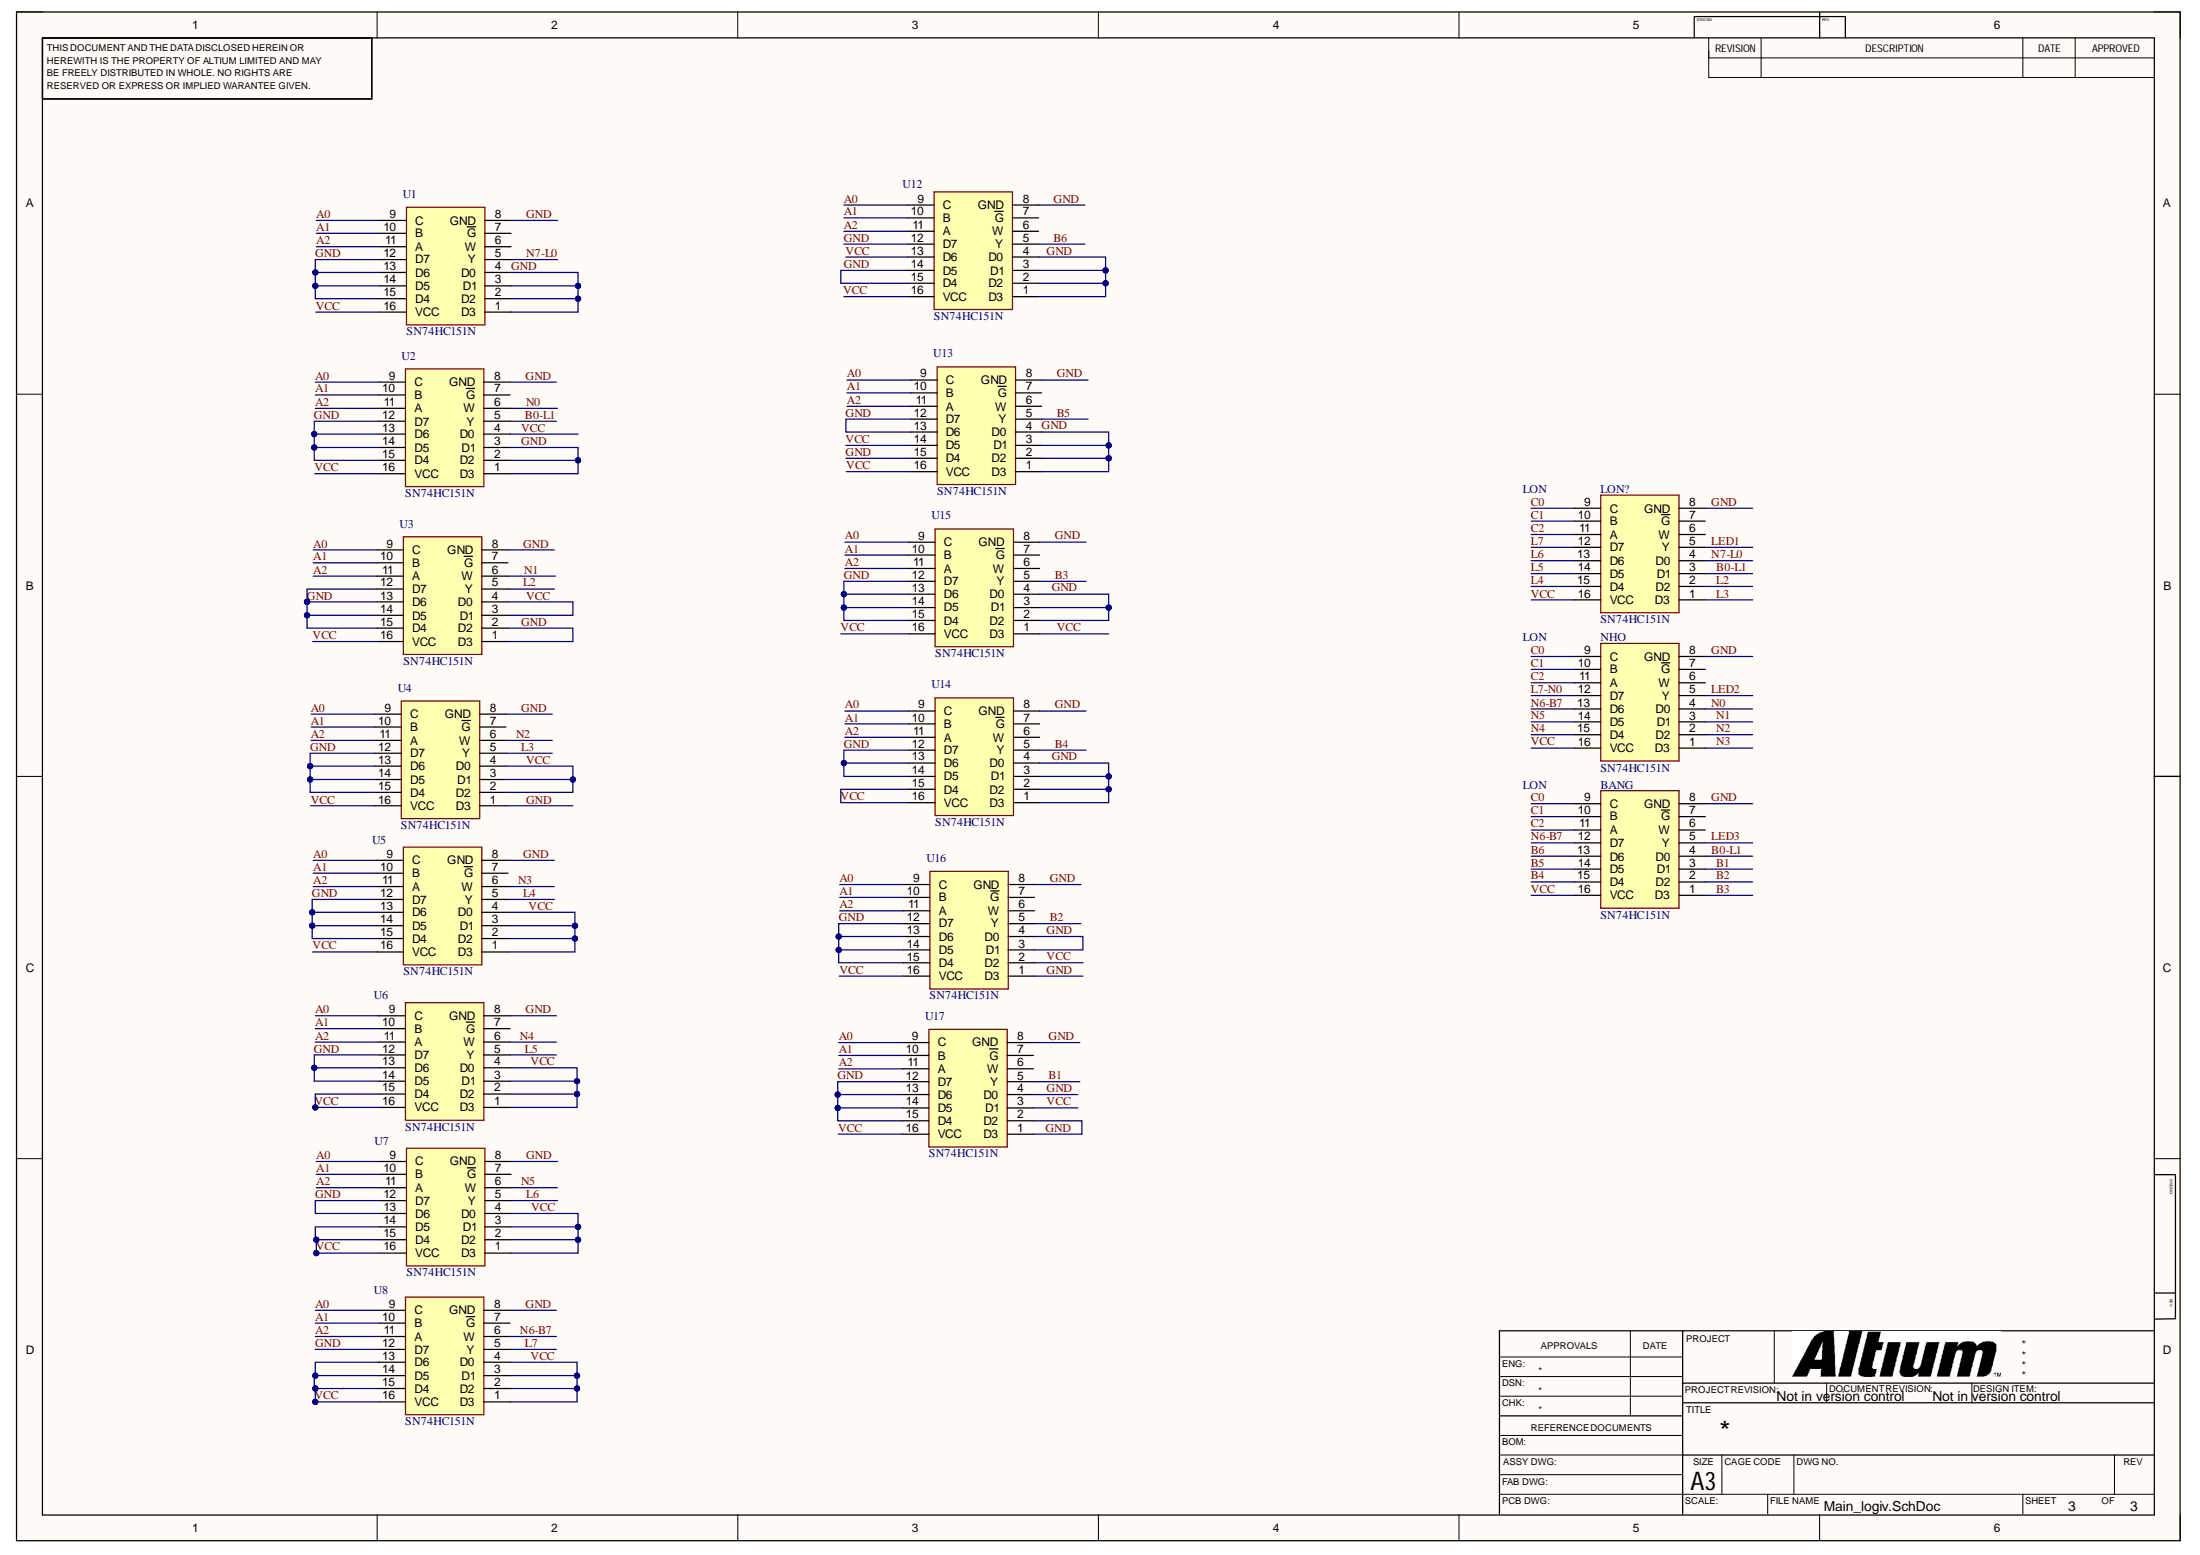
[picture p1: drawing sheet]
# Altium schematic sheet Main_logiv.SchDoc
size 420 x 297 mm; SheetNumber: 1; SheetTotal: 2

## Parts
BANG  SN74HC151N  [DIP794W53P254L1930H508Q16N]
LON1  SN74HC151N  [DIP794W53P254L1930H508Q16N]
NHO  SN74HC151N  [DIP794W53P254L1930H508Q16N]
U1  SN74HC151N  [DIP794W53P254L1930H508Q16N]
U2  SN74HC151N  [DIP794W53P254L1930H508Q16N]
U3  SN74HC151N  [DIP794W53P254L1930H508Q16N]
U4  SN74HC151N  [DIP794W53P254L1930H508Q16N]
U5  SN74HC151N  [DIP794W53P254L1930H508Q16N]
U6  SN74HC151N  [DIP794W53P254L1930H508Q16N]
U7  SN74HC151N  [DIP794W53P254L1930H508Q16N]
U8  SN74HC151N  [DIP794W53P254L1930H508Q16N]
U12  SN74HC151N  [DIP794W53P254L1930H508Q16N]
U13  SN74HC151N  [DIP794W53P254L1930H508Q16N]
U14  SN74HC151N  [DIP794W53P254L1930H508Q16N]
U15  SN74HC151N  [DIP794W53P254L1930H508Q16N]
U16  SN74HC151N  [DIP794W53P254L1930H508Q16N]
U17  SN74HC151N  [DIP794W53P254L1930H508Q16N]

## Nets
A0: U1.9(C) U2.9(C) U3.9(C) U4.9(C) U5.9(C) U6.9(C) U7.9(C) U8.9(C) U12.9(C) U13.9(C) U14.9(C) U15.9(C) U16.9(C) U17.9(C)
A1: U1.10(B) U2.10(B) U3.10(B) U4.10(B) U5.10(B) U6.10(B) U7.10(B) U8.10(B) U12.10(B) U13.10(B) U14.10(B) U15.10(B) U16.10(B) U17.10(B)
A2: U1.11(A) U2.11(A) U3.11(A) U4.11(A) U5.11(A) U6.11(A) U7.11(A) U8.11(A) U12.11(A) U13.11(A) U14.11(A) U15.11(A) U16.11(A) U17.11(A)
B0-L1: BANG.4(D0) LON1.3(D1) U2.5(Y)
B1: BANG.3(D1) U17.5(Y)
B2: BANG.2(D2) U16.5(Y)
B3: BANG.1(D3) U15.5(Y)
B4: BANG.15(D4) U14.5(Y)
B5: BANG.14(D5) U13.5(Y)
B6: BANG.13(D6) U12.5(Y)
C0: BANG.9(C) LON1.9(C) NHO.9(C)
C1: BANG.10(B) LON1.10(B) NHO.10(B)
C2: BANG.11(A) LON1.11(A) NHO.11(A)
GND: BANG.7(~{G}) BANG.8(GND) LON1.7(~{G}) LON1.8(GND) NHO.7(~{G}) NHO.8(GND) U1.1(D3) U1.2(D2) U1.3(D1) U1.4(D0) U1.7(~{G}) U1.8(GND) U1.12(D7) U1.13(D6) U1.14(D5) U1.15(D4) U2.1(D3) U2.2(D2) U2.3(D1) U2.7(~{G}) U2.8(GND) U2.12(D7) U2.13(D6) U2.14(D5) U2.15(D4) U3.1(D3) U3.2(D2) U3.7(~{G}) U3.8(GND) U3.12(D7) U3.13(D6) U3.14(D5) U3.15(D4) U4.1(D3) U4.7(~{G}) U4.8(GND) U4.12(D7) U4.13(D6) U4.14(D5) U4.15(D4) U5.7(~{G}) U5.8(GND) U5.12(D7) U5.13(D6) U5.14(D5) U5.15(D4) U6.7(~{G}) U6.8(GND) U6.12(D7) U6.13(D6) U6.14(D5) U7.7(~{G}) U7.8(GND) U7.12(D7) U7.13(D6) U8.7(~{G}) U8.8(GND) U8.12(D7) U12.1(D3) U12.2(D2) U12.3(D1) U12.4(D0) U12.7(~{G}) U12.8(GND) U12.12(D7) U12.14(D5) U12.15(D4) U13.1(D3) U13.2(D2) U13.3(D1) U13.4(D0) U13.7(~{G}) U13.8(GND) U13.12(D7) U13.13(D6) U13.15(D4) U14.1(D3) U14.2(D2) U14.3(D1) U14.4(D0) U14.7(~{G}) U14.8(GND) U14.12(D7) U14.13(D6) U14.14(D5) U15.2(D2) U15.3(D1) U15.4(D0) U15.7(~{G}) U15.8(GND) U15.12(D7) U15.13(D6) U15.14(D5) U15.15(D4) U16.1(D3) U16.3(D1) U16.4(D0) U16.7(~{G}) U16.8(GND) U16.12(D7) U16.13(D6) U16.14(D5) U16.15(D4) U17.1(D3) U17.2(D2) U17.4(D0) U17.7(~{G}) U17.8(GND) U17.12(D7) U17.13(D6) U17.14(D5) U17.15(D4)
L2: LON1.2(D2) U3.5(Y)
L3: LON1.1(D3) U4.5(Y)
L4: LON1.15(D4) U5.5(Y)
L5: LON1.14(D5) U6.5(Y)
L6: LON1.13(D6) U7.5(Y)
L7: LON1.12(D7) U8.5(Y)
LED1: LON1.5(Y)
LED2: NHO.5(Y)
LED3: BANG.5(Y)
N0: NHO.4(D0) U2.6(W)
N1: NHO.3(D1) U3.6(W)
N2: NHO.2(D2) U4.6(W)
N3: NHO.1(D3) U5.6(W)
N4: NHO.15(D4) U6.6(W)
N5: NHO.14(D5) U7.6(W)
N6-B7: BANG.12(D7) NHO.13(D6) U8.6(W)
N7-L0: LON1.4(D0) NHO.12(D7) U1.5(Y)
VCC: BANG.16(VCC) LON1.16(VCC) NHO.16(VCC) U1.16(VCC) U2.4(D0) U2.16(VCC) U3.3(D1) U3.4(D0) U3.16(VCC) U4.2(D2) U4.3(D1) U4.4(D0) U4.16(VCC) U5.1(D3) U5.2(D2) U5.3(D1) U5.4(D0) U5.16(VCC) U6.1(D3) U6.2(D2) U6.3(D1) U6.4(D0) U6.15(D4) U6.16(VCC) U7.1(D3) U7.2(D2) U7.3(D1) U7.4(D0) U7.14(D5) U7.15(D4) U7.16(VCC) U8.1(D3) U8.2(D2) U8.3(D1) U8.4(D0) U8.13(D6) U8.14(D5) U8.15(D4) U8.16(VCC) U12.13(D6) U12.16(VCC) U13.14(D5) U13.16(VCC) U14.15(D4) U14.16(VCC) U15.1(D3) U15.16(VCC) U16.2(D2) U16.16(VCC) U17.3(D1) U17.16(VCC)

Not connected (* = marked no-connect by the designer): BANG 6(W); LON1 6(W); NHO 6(W); U1 6(W); U12 6(W); U13 6(W); U14 6(W); U15 6(W); U16 6(W); U17 6(W)

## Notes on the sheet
- LON
- Ky thuat xung so
- Nhom 6
- Mach so sanh 2 so nhi phan 3 bit su dung Mux 8-1
